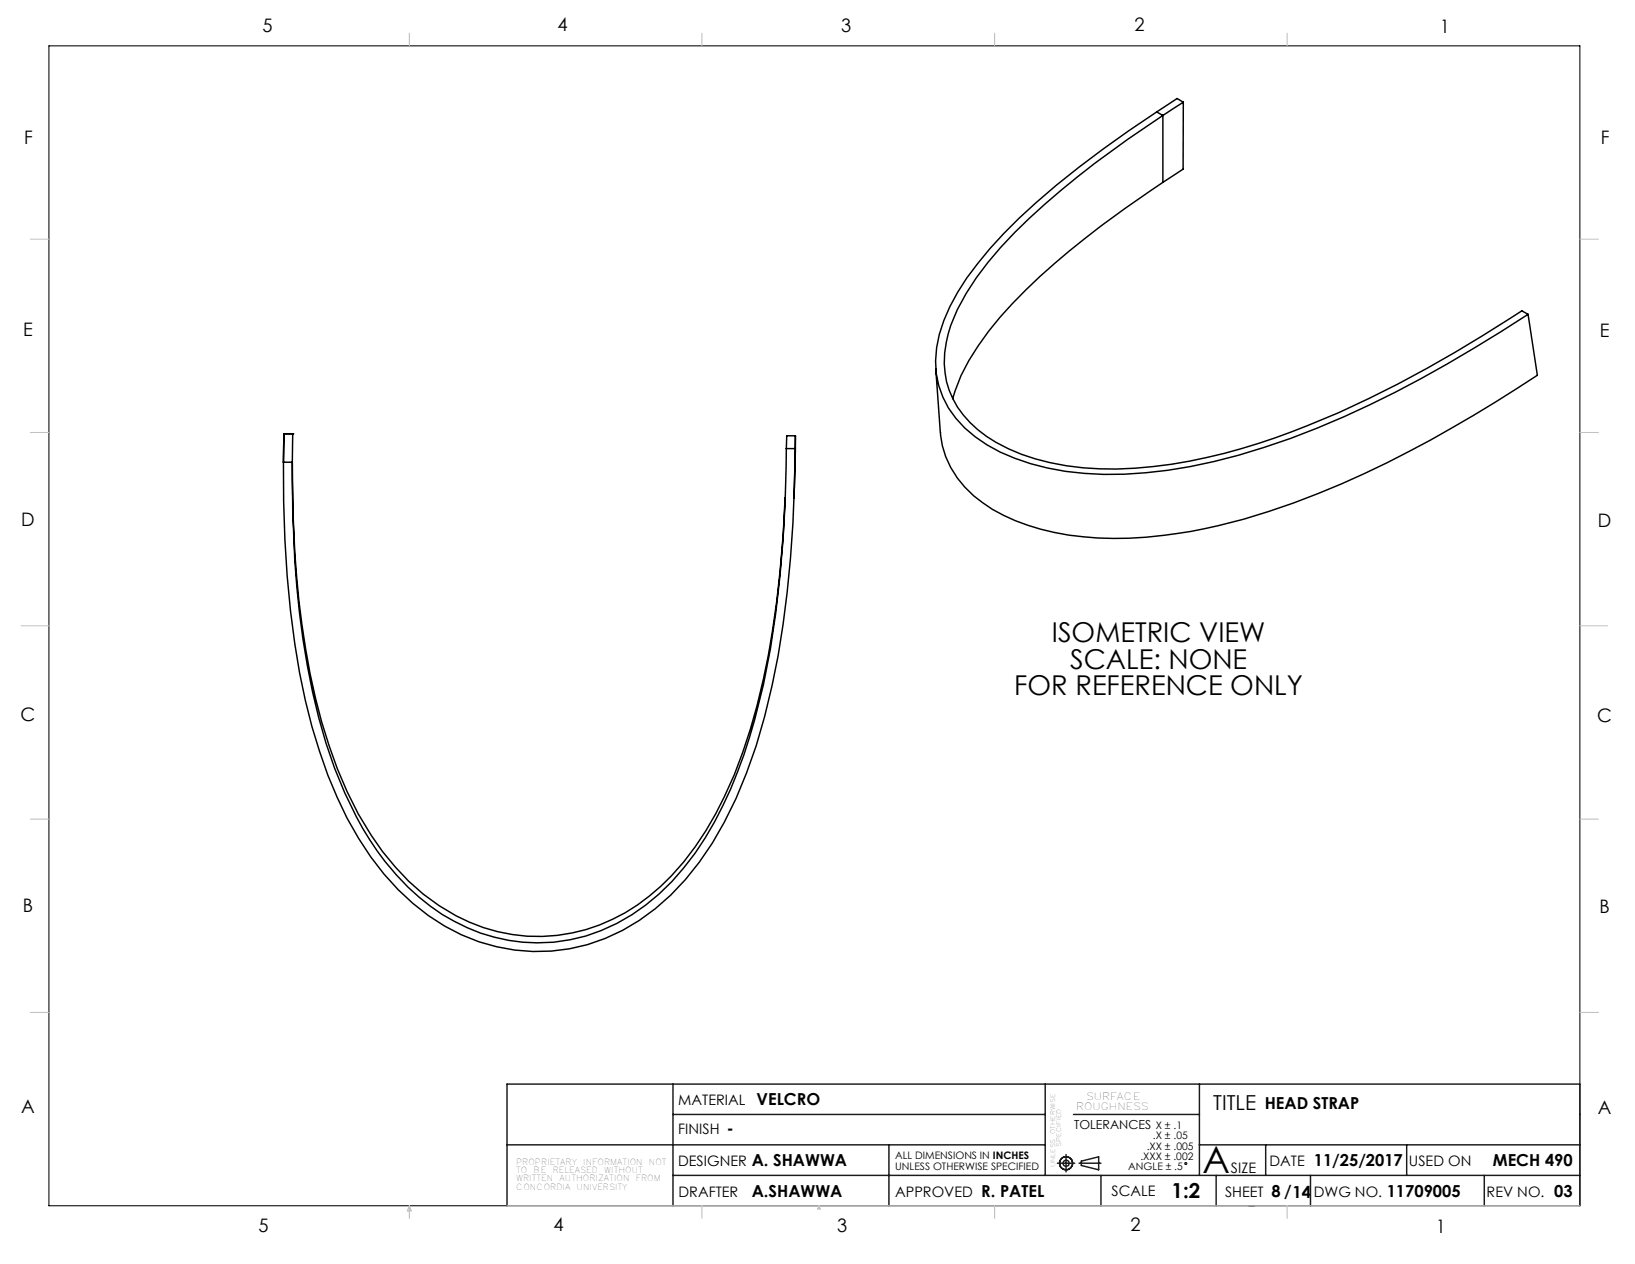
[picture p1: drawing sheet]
<svg xmlns="http://www.w3.org/2000/svg" width="279mm" height="216mm" viewBox="0 0 279 216" stroke-linecap="round" stroke-linejoin="round" font-family="sans-serif">
<g fill="none" stroke="#000" stroke-width=".18">
<path d="M8.4 7.8h261.6v198.2h-261.6z"/>
<circle cx="202.6" cy="198.7" r=".17"/>
</g>
<g fill="none" stroke="#191924" stroke-width=".25">
<path d="M86.6 195.5h92M115 185.2v20.8M115 190.4h63.6M151.9 195.5v10.5M178.6 185.2v15.6M180.7 198.7h3M182.2 197.2v3M183.4 190.4h21.6M184.4 198.7h3.7M184.8 198.3l2.9-.7v2.2l-2.9-.7zM205 185.2v15.6M205 195.5h65"/>
<path d="M216.3 195.5v5.3M240.4 195.5v5.3M86.6 206v-20.8h183.4v20.8M115 200.8h155M188.1 200.8v5.2M207.8 200.8v5.2M213.4 206h.9M223.9 200.8v5.2M253.6 200.8v5.2"/>
<circle cx="182.2" cy="198.7" r="1.11"/>
<circle cx="182.2" cy="198.7" r=".51"/>
</g>
<g fill="none" stroke="#c0c0c0" stroke-width=".18">
<path d="M70 5.7v2.1M119.9 5.7v2.1M170 5.7v2.1M220 5.7v2.1M5.2 40.9h3.2M270 40.9h3.2M5.2 73.9h3.2M270 73.9h3.2M3.6 106.9h4.8M270 106.9h4.7M5.2 139.9h3.2M270 139.9h3.2"/>
<path d="M5.2 172.9h3.2M270 172.9h3.2M70 206v2.1M70 206l.3 .8h-.7zM86.6 206h183.4M119.9 206v2.1M139.9 206l.3 .5h-.5zM170 206v2.1M220 206v2.1"/>
</g>
<g fill="none" stroke="#000" stroke-width=".25">
<path d="M197.7 19.1a159.7 159.7 0 0 0-26.2 20.8 55 55 0 0 0-9.2 12.4 19 19 0 0 0-1.9 13.5 17.5 17.5 0 0 0 8.3 10.2 39.8 39.8 0 0 0 19.9 5 82.7 82.7 0 0 0 27.4-4.6 173.5 173.5 0 0 0 35.8-16.9l9.3-5.8M197.7 19.1l1 .6M198.7 19.7a158.8 158.8 0 0 0-25.3 20 46 46 0 0 0-10.9 15.9 15.6 15.6 0 0 0 1.1 13.9 21.2 21.2 0 0 0 11 8.1 48.8 48.8 0 0 0 22.5 2.1 98.9 98.9 0 0 0 26.3-7 213.3 213.3 0 0 0 36.7-19.6l1 .6M198.7 19.7v11.5M202.2 17.5l-3.5 2.2M202.2 17.5l-1-.7-3.5 2.3M202.2 17.5v11.4l-3.5 2.3M198.7 31.2a161.2 161.2 0 0 0-23.4 18.3 52.2 52.2 0 0 0-11.1 14.7l-1.4 3.9M261.1 53.7l1.6 10.4a210.6 210.6 0 0 1-37.5 20.2 99.5 99.5 0 0 1-29.3 7.5 50.3 50.3 0 0 1-22.4-2.9 23.1 23.1 0 0 1-9.9-7.3 14.6 14.6 0 0 1-2.9-7.7M48.4 79h1.6M48.5 74.1l-.1 4.9M50 79a174.4 174.4 0 0 0 3.9 40.2 74.2 74.2 0 0 0 9.5 23.5 38.8 38.8 0 0 0 16.8 14.8 30 30 0 0 0 32.7-6.1 49.7 49.7 0 0 0 10.9-15.3 100.9 100.9 0 0 0 8.2-28.4 196.6 196.6 0 0 0 2.2-22.7"/>
<path d="M50 74.1h-1.5l-.1 4.9M50 74.1h.1M50 74.1v4.9M134.4 76.6a205.9 205.9 0 0 1-3.9 40.3 84.1 84.1 0 0 1-10 26.2 39.5 39.5 0 0 1-15.1 14.6 29.7 29.7 0 0 1-31.9-2.9 44.9 44.9 0 0 1-12.6-15.3 87.4 87.4 0 0 1-8.4-25.8 180.6 180.6 0 0 1-2.5-34.7M134.4 76.6h1.5M135.9 76.6a202.6 202.6 0 0 1-4 40.5 85.4 85.4 0 0 1-10.2 26.9 39.9 39.9 0 0 1-18.3 16.3 31.6 31.6 0 0 1-32.8-6 50.4 50.4 0 0 1-13-18.1 98.4 98.4 0 0 1-7.2-26.2 196.2 196.2 0 0 1-2-31M135.9 74.4l-.2 10.7M135.9 74.4h-1.5v2.2M135.9 74.4v2.2M159.9 63l.8 10.9M135.7 84.6v.5z"/>
</g>
<text font-size="6.3" x="205.5" y="200.4">A</text>
<g font-size="4.7">
<text x="179.8" y="109.7">ISOMETRIC VIEW</text>
<text x="173.3" y="118.7">FOR REFERENCE ONLY</text>
<text x="182.9" y="114.2">SCALE: NONE</text>
</g>
<g font-size="3.5">
<text x="207.3" y="189.5">TITLE</text>
<text x="200.2" y="204.7">1:2</text>
</g>
<g font-size="3.2">
<text x="44.8" y="5.4">5</text>
<text x="95.3" y="5.3">4</text>
<text x="143.7" y="5.4">3</text>
<text x="193.9" y="5.4">2</text>
<text x="246.1" y="5.7">1</text>
<text x="4.1" y="24.5">F</text>
<text x="273.5" y="24.7">F</text>
<text x="4" y="57.5">E</text>
<text x="273.4" y="57.6">E</text>
<text x="3.6" y="89.8">D</text>
<text x="273.1" y="90">D</text>
<text x="3.5" y="123.1">C</text>
<text x="272.9" y="123.3">C</text>
<text x="3.9" y="155.7">B</text>
<text x="273.3" y="155.9">B</text>
<text x="3.6" y="190.2">A</text>
<text x="273" y="190.3">A</text>
<text x="44.2" y="210.4">5</text>
<text x="94.6" y="210.3">4</text>
<text x="143.1" y="210.4">3</text>
<text x="193.2" y="210.3">2</text>
<text x="245.4" y="210.6">1</text>
</g>
<g font-size="2.8">
<text x="129.3" y="188.7">VELCRO</text>
<text x="216.1" y="189.5">HEAD STRAP</text>
<text x="124.2" y="193.6">-</text>
<text x="128.5" y="199.2">A. SHAWWA</text>
<text x="224.5" y="199.2">11/25/2017</text>
<text x="255.1" y="199.2">MECH 490</text>
<text x="128.5" y="204.5">A.SHAWWA</text>
<text x="167.7" y="204.5">R. PATEL</text>
<text x="217.3" y="204.4">8 /14</text>
<text x="237" y="204.4">11709005</text>
<text x="265.6" y="204.4">03</text>
</g>
<g font-size="2.5">
<text x="115.9" y="188.7">MATERIAL</text>
<text x="115.9" y="193.6">FINISH</text>
<text x="115.9" y="199.2">DESIGNER</text>
<text x="210.4" y="200.4">SIZE</text>
<text x="216.9" y="199.2">DATE</text>
<text x="240.8" y="199.2">USED ON</text>
<text x="115.9" y="204.5">DRAFTER</text>
<text x="153" y="204.5">APPROVED</text>
<text x="189.9" y="204.3">SCALE</text>
<text x="209.4" y="204.4">SHEET</text>
<text x="224.5" y="204.4">DWG NO.</text>
<text x="254" y="204.4">REV NO.</text>
</g>
<text font-size="2.1" x="183.6" y="192.8">TOLERANCES</text>
<g font-size="1.8">
<text x="196" y="196.4">.XX ± .005</text>
<text x="197" y="194.6">.X ± .05</text>
<text x="197.5" y="192.8">X ± .1</text>
<text x="153" y="198">ALL DIMENSIONS IN INCHES</text>
<text x="153" y="199.8">UNLESS OTHERWISE SPECIFIED</text>
<text x="192.8" y="199.9">ANGLE ± .5</text>
<text x="194.9" y="198.1">.XXX ± .002</text>
</g>
<g font-size="1.7">
<text x="183.9" y="189.6">ROUGHNESS</text>
<text x="185.6" y="187.9">SURFACE</text>
</g>
<g font-size="1.4">
<text x="88.2" y="199">PROPRIETARY</text>
<text x="88.2" y="200.4">TO</text>
<text x="88.2" y="201.8">WRITTEN</text>
<text x="88.2" y="203.2">CONCORDIA</text>
<text x="91.2" y="200.4">BE</text>
<text x="94.4" y="200.4">RELEASED</text>
<text x="95.6" y="201.8">AUTHORIZATION</text>
<text x="98.5" y="203.2">UNIVERSITY</text>
<text x="99.7" y="199">INFORMATION</text>
<text x="103.2" y="200.4">WITHOUT</text>
<text x="108.6" y="201.8">FROM</text>
<text x="110.9" y="199">NOT</text>
</g>
<g font-size="1.1">
<text x="180.3" y="193.7" transform="rotate(-90 180.3 193.7)">OTHERWISE</text>
<text x="181.4" y="195.8" transform="rotate(-90 181.4 195.8)">SPECIFIED</text>
<text x="180.3" y="199.3" transform="rotate(-90 180.3 199.3)">UNLESS</text>
</g>
</svg>
